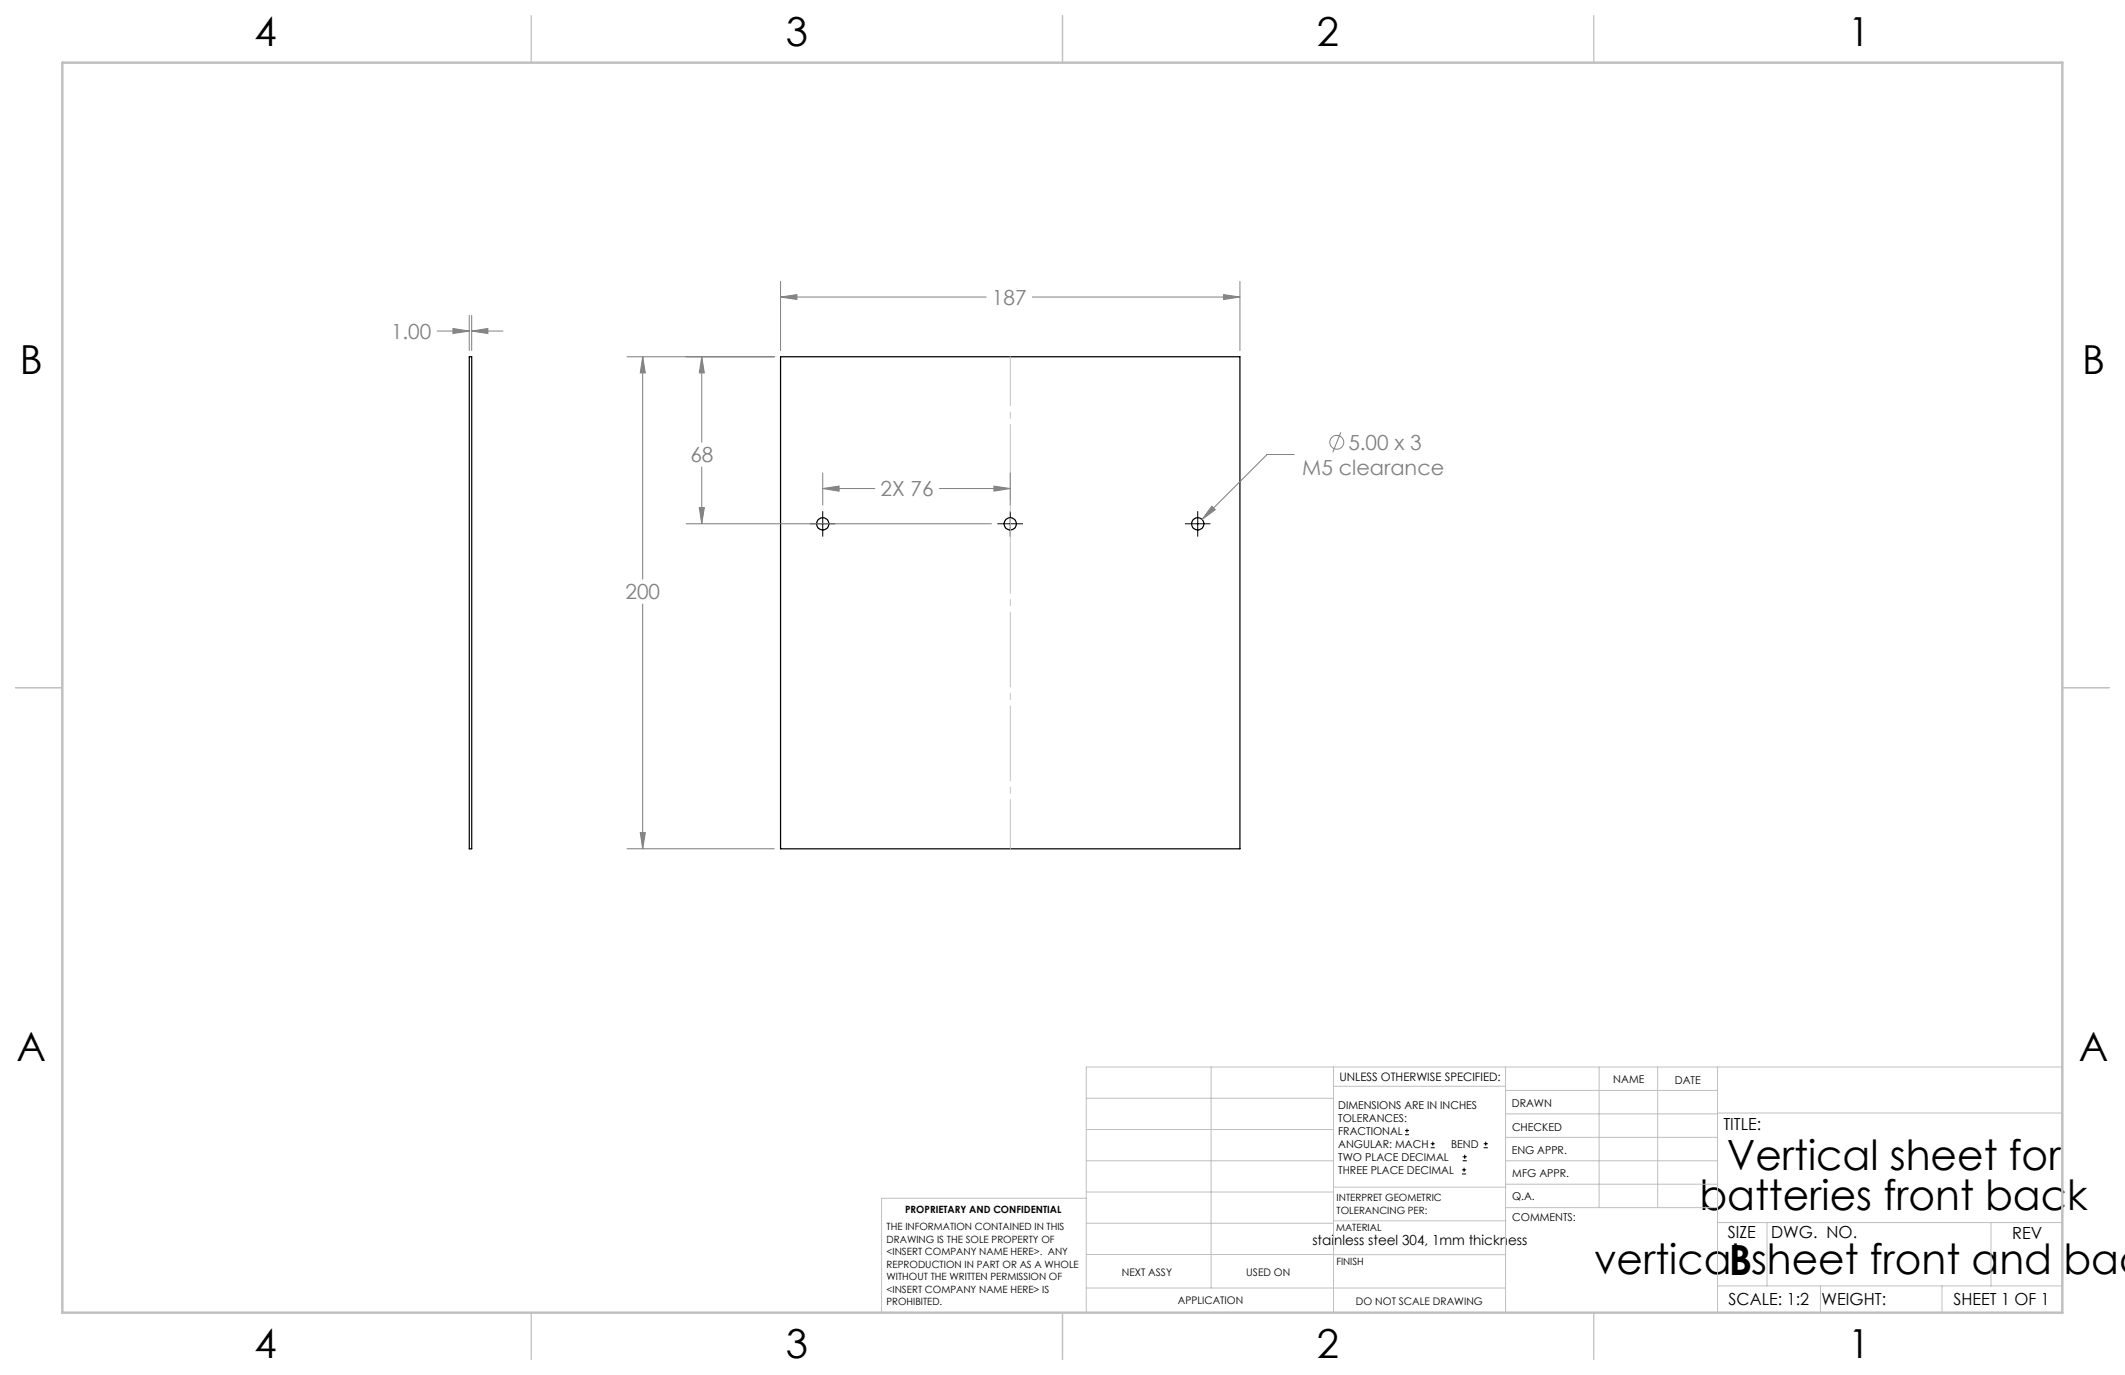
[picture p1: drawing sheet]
<svg xmlns="http://www.w3.org/2000/svg" width="432mm" height="279mm" viewBox="0 0 432 279" stroke-linecap="round" stroke-linejoin="round" font-family="sans-serif">
<g fill="none" stroke="#000" stroke-width=".25">
<path d="M95.4 72.5h.4v100h-.4zM158.6 72.5h93.4v100h-93.4z"/>
<circle cx="167.2" cy="106.5" r="1.25"/>
<circle cx="205.3" cy="106.5" r="1.25"/>
<circle cx="243.4" cy="106.5" r="1.25"/>
</g>
<g fill="none" stroke="#808080" stroke-width=".2">
<path d="M158.6 57.2v14M248.6 59.9l3.4 .5-3.4 .5zM252 57.2v14M88.8 67.3h6.6M92 66.7l3.4 .6-3.4 .5zM95.4 64.1v7.1M95.8 64.1v7.1M95.8 67.3h6.4M95.8 67.3l3.3-.6v1.1zM127.4 72.5h29.9M130.6 72.5v45.2M130.6 72.5l.5 3.3h-1z"/>
<path d="M142.6 72.5v17.4M142.6 72.5l.5 3.3h-1zM158.6 60.4h41.8M158.6 60.4l3.3-.5v1zM209.8 60.4h42.2M142.6 94.9v11.5M167.2 96.1v6.6M167.2 99.3h10.6M167.2 99.3l3.3-.5v1zM190.9 99.3h14.4M202 98.8l3.3 .5-3.3 .5zM205.3 96.1v6.6"/>
<path d="M263 92.4h-5.5l-13.2 13.2M272.5 87.8l-1.7 4.1M139.4 106.4h62.1M142.1 103.2h1l-.5 3.2zM246.2 102.9l.7 .7-2.6 2zM130.6 122.7v49.8M127.4 172.5h29.9M130.1 169.2h1l-.5 3.3z"/>
<circle cx="271.6" cy="89.9" r="1.41"/>
</g>
<g fill="none" stroke="#000" stroke-width=".2">
<path d="M164.6 106.4h5.1M167.2 103.9v5.1M202.7 106.4h5.1M205.3 103.9v5.1M240.8 106.4h5.1M243.4 103.9v5.1M285.5 230.6h.8M285.5 229.7h.8M285.9 229.3v.9M290.7 233.2h.8M290.7 232.4h.8M291.1 232v.8"/>
<path d="M297.1 238.5h.8M297.1 237.7h.8M297.2 235.9h.9M297.2 235.1h.9M297.5 237.3v.8M297.6 234.6v.9M301.5 233.2h.8M301.5 232.4h.8M301.9 232v.8"/>
</g>
<path d="M205.3 72.5v100" fill="none" stroke="#c0c0c0" stroke-width=".2" stroke-dasharray="15.2 1.3 1.3 1.3" stroke-dashoffset="5.2"/>
<g fill="none" stroke="#c0c0c0" stroke-width=".2">
<path d="M246.1 216.8v44.9M271 216.8v49.9M305.9 216.8v49.9M324.9 216.8v28.6M336.8 216.8v28.6M349 216.8v49.9M419.1 216.8h-198.4v49.9M220.7 235.9h50.3M220.7 229.5h50.3M220.7 223.2h50.3M271 220.7h34.9M305.9 231.1h43.1"/>
<path d="M305.9 226.3h43.1M305.9 221.6h43.1M305.9 235.9h43.1M349 226.2h70.1M220.7 248.6h50.3M220.7 242.2h50.3M220.7 254.9h50.3M220.7 243.5h-41.6v23.2M271 255h34.9M271 248.1h35M271 241.2h35M305.9 240.6h43.1"/>
<path d="M306 245.4h43M349 248.4h70.1M359.1 248.4v12.9M404.6 248.4v12.9M220.7 261.7h85.2M349 261.3h70.1M369.9 261.3v5.4M394.6 261.3v5.4"/>
</g>
<path d="M108 3.2v9.5M215.9 3.2v9.5M323.8 3.2v9.5M3.1 139.7h9.6M419.1 139.7h9.5M108 266.7v9.6M215.9 266.7v9.6M323.8 266.7v9.6" fill="none" stroke="#c0c0c0" stroke-width=".25"/>
<path d="M12.7 12.7h406.4v254h-406.4z" fill="none" stroke="#c0c0c0" stroke-width=".5"/>
<path d="M142.6 72.5l.5 3.3h-1zM142.1 103.2h1l-.5 3.2zM158.6 60.4l3.3-.5v1zM248.6 59.9l3.4 .5-3.4 .5zM202 98.8l3.3 .5-3.3 .5zM167.2 99.3l3.3-.5v1zM130.6 72.5l.5 3.3h-1zM130.1 169.2h1l-.5 3.3zM246.2 102.9l-1.9 2.7 2.6-2zM92 66.7l3.4 .6-3.4 .5zM95.8 67.3l3.3-.6v1.1z" fill="#808080"/>
<g font-size="8.5">
<text x="350.9" y="237.7">Vertical sheet for</text>
<text x="345.3" y="245.8">batteries front back</text>
<text x="323.9" y="258.9">vertical sheet front and bac</text>
<text x="351.3" y="259">B</text>
</g>
<g font-size="8.1">
<text x="51.7" y="9.3">4</text>
<text x="159.7" y="9.3">3</text>
<text x="267.6" y="9.3">2</text>
<text x="375.6" y="9.3">1</text>
<text x="4" y="76">B</text>
<text x="423.1" y="76">B</text>
<text x="3.3" y="215.7">A</text>
<text x="422.4" y="215.7">A</text>
<text x="51.7" y="276">4</text>
<text x="159.7" y="276">3</text>
<text x="267.6" y="276">2</text>
<text x="375.6" y="276">1</text>
</g>
<g font-size="4.2" fill="#808080">
<text x="201.6" y="61.9">187</text>
<text x="79.5" y="68.8">1.00</text>
<text x="140.3" y="94">68</text>
<text x="274" y="91.4">5.00 x 3</text>
<text x="178.9" y="100.9">2X 76</text>
<text x="264.6" y="96.5">M5 clearance</text>
<text x="127.1" y="121.8">200</text>
</g>
<g font-size="3.4">
<text x="350.2" y="229.5">TITLE:</text>
<text x="351.1" y="251.6">SIZE</text>
<text x="359.9" y="251.6">DWG. NO.</text>
<text x="408.9" y="251.7">REV</text>
<text x="351.2" y="265.2">SCALE: 1:2</text>
<text x="370.1" y="265.3">WEIGHT:</text>
<text x="396.9" y="265.2">SHEET 1 OF 1</text>
</g>
<text font-size="2.8" x="266.7" y="253">stainless steel 304, 1mm thickness</text>
<text font-size="2.4" x="272.2" y="219.7">UNLESS OTHERWISE SPECIFIED:</text>
<g font-size="2.2">
<text x="327.8" y="220.1">NAME</text>
<text x="340.3" y="220.2">DATE</text>
<text x="271.9" y="225.3">DIMENSIONS ARE IN INCHES</text>
<text x="271.9" y="227.9">TOLERANCES:</text>
<text x="307.2" y="224.9">DRAWN</text>
<text x="271.9" y="230.6">FRACTIONAL</text>
<text x="271.9" y="233.2">ANGULAR: MACH</text>
<text x="294.9" y="233.2">BEND</text>
<text x="307.3" y="229.8">CHECKED</text>
<text x="271.9" y="235.9">TWO PLACE DECIMAL</text>
<text x="271.9" y="238.5">THREE PLACE DECIMAL</text>
<text x="307.2" y="234.5">ENG APPR.</text>
<text x="307.3" y="239.2">MFG APPR.</text>
<text x="307.3" y="243.9">Q.A.</text>
<text x="307.3" y="248.1">COMMENTS:</text>
</g>
<g font-size="2.1">
<text x="227.9" y="259.2">NEXT ASSY</text>
<text x="253.3" y="259.2">USED ON</text>
<text x="239.3" y="265">APPLICATION</text>
<text x="275.5" y="265.1">DO NOT SCALE DRAWING</text>
</g>
<g font-size="2">
<text x="271.6" y="244.1">INTERPRET GEOMETRIC</text>
<text x="180.2" y="250">THE INFORMATION CONTAINED IN THIS</text>
<text x="183.9" y="246.4">PROPRIETARY AND CONFIDENTIAL</text>
<text x="271.5" y="250.2">MATERIAL</text>
<text x="271.6" y="246.6">TOLERANCING PER:</text>
<text x="180.2" y="252.5">DRAWING IS THE SOLE PROPERTY OF</text>
<text x="180.2" y="255.1">&lt;INSERT COMPANY NAME HERE&gt;. ANY</text>
<text x="180.2" y="257.6">REPRODUCTION IN PART OR AS A WHOLE</text>
<text x="271.5" y="257">FINISH</text>
<text x="180.2" y="260.1">WITHOUT THE WRITTEN PERMISSION OF</text>
<text x="180.2" y="262.6">&lt;INSERT COMPANY NAME HERE&gt; IS</text>
<text x="180.2" y="265.2">PROHIBITED.</text>
</g>
</svg>
